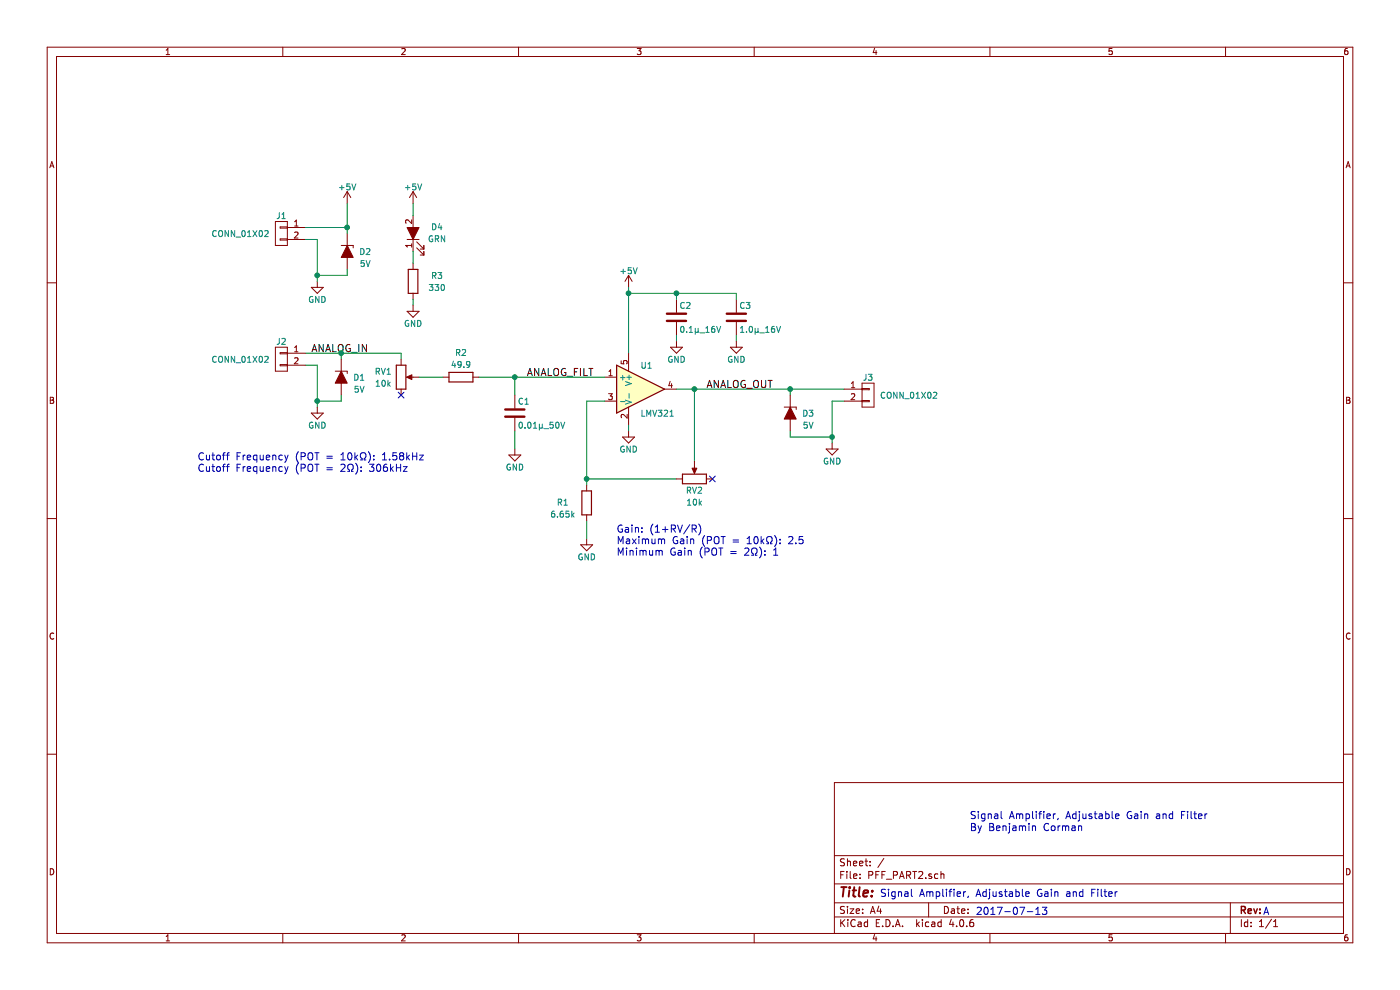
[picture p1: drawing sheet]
EESchema Schematic File Version 2
LIBS:power
LIBS:device
LIBS:transistors
LIBS:conn
LIBS:linear
LIBS:regul
LIBS:74xx
LIBS:cmos4000
LIBS:adc-dac
LIBS:memory
LIBS:xilinx
LIBS:microcontrollers
LIBS:dsp
LIBS:microchip
LIBS:analog_switches
LIBS:motorola
LIBS:texas
LIBS:intel
LIBS:audio
LIBS:interface
LIBS:digital-audio
LIBS:philips
LIBS:display
LIBS:cypress
LIBS:siliconi
LIBS:opto
LIBS:atmel
LIBS:contrib
LIBS:valves
LIBS:PFF_PART2-cache
EELAYER 25 0
EELAYER END
$Descr A4 11693 8268
encoding utf-8
Sheet 1 1
Title ""
Date ""
Rev ""
Comp ""
Comment1 ""
Comment2 ""
Comment3 ""
Comment4 ""
$EndDescr
$Comp
L GND #PWR01
U 1 1
P 2650 2350
F 0 "#PWR01" H 2650 2100 50  0001 C CNN
F 1 "GND" H 2650 2200 50  0000 C CNN
F 2 "" H 2650 2350 50  0001 C CNN
F 3 "" H 2650 2350 50  0001 C CNN
	1    2650 2350
	1    0    0    -1  
$EndComp
$Comp
L +5V #PWR02
U 1 1
P 2900 1700
F 0 "#PWR02" H 2900 1550 50  0001 C CNN
F 1 "+5V" H 2900 1840 50  0000 C CNN
F 2 "" H 2900 1700 50  0001 C CNN
F 3 "" H 2900 1700 50  0001 C CNN
	1    2900 1700
	1    0    0    -1  
$EndComp
$Comp
L CONN_01X02 J1
U 1 1
P 2350 1950
F 0 "J1" H 2350 2100 50  0000 C CNN
F 1 "CONN_01X02" H 2450 1950 50  0000 L CNN
F 2 "Pin_Headers:Pin_Header_Straight_1x02_Pitch2.54mm" H 2350 1950 50  0001 C CNN
F 3 "" H 2350 1950 50  0001 C CNN
F 4 "Harwin" H 2350 1950 60  0001 C CNN "Manufacturer"
F 5 "M20-9990245" H 2350 1950 60  0001 C CNN "Manufacturer P/N"
F 6 "Digi-Key" H 2350 1950 60  0001 C CNN "Vendor"
F 7 "952-2261-ND" H 2350 1950 60  0001 C CNN "Vendor P/N"
	1    2350 1950
	-1   0    0    -1  
$EndComp
$Comp
L GND #PWR03
U 1 1
P 2650 3400
F 0 "#PWR03" H 2650 3150 50  0001 C CNN
F 1 "GND" H 2650 3250 50  0000 C CNN
F 2 "" H 2650 3400 50  0001 C CNN
F 3 "" H 2650 3400 50  0001 C CNN
	1    2650 3400
	1    0    0    -1  
$EndComp
Text Label 2600 2950 0    60   ~ 0
ANALOG_IN
$Comp
L C C1
U 1 1
P 4300 3450
F 0 "C1" H 4325 3550 50  0000 L CNN
F 1 "0.01µ_50V" H 4325 3350 50  0000 L CNN
F 2 "Capacitors_SMD:C_0603" H 4338 3300 50  0001 C CNN
F 3 "" H 4300 3450 50  0001 C CNN
F 4 "Yageo" H 4300 3450 60  0001 C CNN "Manufacturer"
F 5 "CC0603KRX7R9BB103" H 4300 3450 60  0001 C CNN "Manufacturer P/N"
F 6 "Digi-Key" H 4300 3450 60  0001 C CNN "Vendor"
F 7 "311-1085-1-ND" H 4300 3450 60  0001 C CNN "Vendor P/N"
	1    4300 3450
	1    0    0    -1  
$EndComp
$Comp
L R R1
U 1 1
P 4900 4200
F 0 "R1" H 5100 4200 50  0000 C CNN
F 1 "6.65k" H 5100 4300 50  0000 C CNN
F 2 "Resistors_SMD:R_0603" V 4830 4200 50  0001 C CNN
F 3 "" H 4900 4200 50  0001 C CNN
F 4 "Yageo" H 4900 4200 60  0001 C CNN "Manufacturer"
F 5 "RC0603FR-076K65L" H 4900 4200 60  0001 C CNN "Manufacturer P/N"
F 6 "Digi-Key" H 4900 4200 60  0001 C CNN "Vendor"
F 7 "311-6.65KHRCT-ND" H 4900 4200 60  0001 C CNN "Vendor P/N"
	1    4900 4200
	-1   0    0    1   
$EndComp
$Comp
L POT RV1
U 1 1
P 3350 3150
F 0 "RV1" H 3200 3200 50  0000 C CNN
F 1 "10k" H 3200 3100 50  0000 C CNN
F 2 "Potentiometers:Potentiometer_Trimmer_Bourns_3339H_Horizontal" H 3350 3150 50  0001 C CNN
F 3 "" H 3350 3150 50  0001 C CNN
F 4 "Bourns" H 3350 3150 60  0001 C CNN "Manufacturer"
F 5 "3339H-1-103LF" H 3350 3150 60  0001 C CNN "Manufacturer P/N"
F 6 "Digi-Key" H 3350 3150 60  0001 C CNN "Vendor"
F 7 "3339H-103LF-ND" H 3350 3150 60  0001 C CNN "Vendor P/N"
	1    3350 3150
	1    0    0    -1  
$EndComp
$Comp
L GND #PWR04
U 1 1
P 4300 3750
F 0 "#PWR04" H 4300 3500 50  0001 C CNN
F 1 "GND" H 4300 3600 50  0000 C CNN
F 2 "" H 4300 3750 50  0001 C CNN
F 3 "" H 4300 3750 50  0001 C CNN
	1    4300 3750
	1    0    0    -1  
$EndComp
NoConn ~ 3350 3300
$Comp
L GND #PWR05
U 1 1
P 4900 4500
F 0 "#PWR05" H 4900 4250 50  0001 C CNN
F 1 "GND" H 4900 4350 50  0000 C CNN
F 2 "" H 4900 4500 50  0001 C CNN
F 3 "" H 4900 4500 50  0001 C CNN
	1    4900 4500
	1    0    0    -1  
$EndComp
$Comp
L LMV321 U1
U 1 1
P 5350 3250
F 0 "U1" H 5350 3450 50  0000 L CNN
F 1 "LMV321" H 5350 3050 50  0000 L CNN
F 2 "TO_SOT_Packages_SMD:SOT-23-5" H 5350 3375 50  0001 L CNN
F 3 "" H 5350 3250 50  0001 C CNN
F 4 "STMicroelectronics" H 5350 3250 60  0001 C CNN "Manufacturer"
F 5 "LMV321ILT" H 5350 3250 60  0001 C CNN "Manufacturer P/N"
F 6 "Digi-Key" H 5350 3250 60  0001 C CNN "Vendor"
F 7 "497-4941-1-ND" H 5350 3250 60  0001 C CNN "Vendor P/N"
	1    5350 3250
	1    0    0    -1  
$EndComp
$Comp
L +5V #PWR06
U 1 1
P 5250 2400
F 0 "#PWR06" H 5250 2250 50  0001 C CNN
F 1 "+5V" H 5250 2540 50  0000 C CNN
F 2 "" H 5250 2400 50  0001 C CNN
F 3 "" H 5250 2400 50  0001 C CNN
	1    5250 2400
	1    0    0    -1  
$EndComp
$Comp
L GND #PWR07
U 1 1
P 5250 3600
F 0 "#PWR07" H 5250 3350 50  0001 C CNN
F 1 "GND" H 5250 3450 50  0000 C CNN
F 2 "" H 5250 3600 50  0001 C CNN
F 3 "" H 5250 3600 50  0001 C CNN
	1    5250 3600
	1    0    0    -1  
$EndComp
Text Notes 1650 3950 0    60   ~ 0
Cutoff Frequency (POT = 10kΩ): 1.58kHz\nCutoff Frequency (POT = 2Ω): 306kHz
Text Notes 5150 4650 0    60   ~ 0
Gain: (1+RV/R)\nMaximum Gain (POT = 10kΩ): 2.5\nMinimum Gain (POT = 2Ω): 1
Text Label 4400 3150 0    60   ~ 0
ANALOG_FILT
$Comp
L C C2
U 1 1
P 5650 2650
F 0 "C2" H 5675 2750 50  0000 L CNN
F 1 "0.1µ_16V" H 5675 2550 50  0000 L CNN
F 2 "Capacitors_SMD:C_0603" H 5688 2500 50  0001 C CNN
F 3 "" H 5650 2650 50  0001 C CNN
F 4 "Yageo" H 5650 2650 60  0001 C CNN "Manufacturer"
F 5 "CC0603KRX7R7BB104" H 5650 2650 60  0001 C CNN "Manufacturer P/N"
F 6 "Digi-Key" H 5650 2650 60  0001 C CNN "Vendor"
F 7 "311-1088-1-ND" H 5650 2650 60  0001 C CNN "Vendor P/N"
	1    5650 2650
	1    0    0    -1  
$EndComp
$Comp
L C C3
U 1 1
P 6150 2650
F 0 "C3" H 6175 2750 50  0000 L CNN
F 1 "1.0µ_16V" H 6175 2550 50  0000 L CNN
F 2 "Capacitors_SMD:C_0603" H 6188 2500 50  0001 C CNN
F 3 "" H 6150 2650 50  0001 C CNN
F 4 "Yageo" H 6150 2650 60  0001 C CNN "Manufacturer"
F 5 "CC0603KRX7R7BB105" H 6150 2650 60  0001 C CNN "Manufacturer P/N"
F 6 "Digi-Key" H 6150 2650 60  0001 C CNN "Vendor"
F 7 "311-1446-1-ND" H 6150 2650 60  0001 C CNN "Vendor P/N"
	1    6150 2650
	1    0    0    -1  
$EndComp
$Comp
L GND #PWR08
U 1 1
P 5650 2850
F 0 "#PWR08" H 5650 2600 50  0001 C CNN
F 1 "GND" H 5650 2700 50  0000 C CNN
F 2 "" H 5650 2850 50  0001 C CNN
F 3 "" H 5650 2850 50  0001 C CNN
	1    5650 2850
	1    0    0    -1  
$EndComp
$Comp
L GND #PWR09
U 1 1
P 6150 2850
F 0 "#PWR09" H 6150 2600 50  0001 C CNN
F 1 "GND" H 6150 2700 50  0000 C CNN
F 2 "" H 6150 2850 50  0001 C CNN
F 3 "" H 6150 2850 50  0001 C CNN
	1    6150 2850
	1    0    0    -1  
$EndComp
$Comp
L GND #PWR010
U 1 1
P 6950 3700
F 0 "#PWR010" H 6950 3450 50  0001 C CNN
F 1 "GND" H 6950 3550 50  0000 C CNN
F 2 "" H 6950 3700 50  0001 C CNN
F 3 "" H 6950 3700 50  0001 C CNN
	1    6950 3700
	1    0    0    -1  
$EndComp
$Comp
L D_Zener_ALT D2
U 1 1
P 2900 2100
F 0 "D2" V 2900 2250 50  0000 C CNN
F 1 "5V" V 3000 2250 50  0000 C CNN
F 2 "Diodes_SMD:D_SOD-123F" H 2900 2100 50  0001 C CNN
F 3 "" H 2900 2100 50  0001 C CNN
F 4 "Littelfuse" H 2900 2100 60  0001 C CNN "Manufacturer"
F 5 "SMF5.0A" H 2900 2100 60  0001 C CNN "Manufacturer P/N"
F 6 "Digi-Key" H 2900 2100 60  0001 C CNN "Vendor"
F 7 "F5748CT-ND" H 2900 2100 60  0001 C CNN "Vendor P/N"
	1    2900 2100
	0    1    1    0   
$EndComp
Wire Wire Line
	2650 2000 2650 2350
Wire Wire Line
	2650 2000 2550 2000
Wire Wire Line
	2650 3050 2650 3400
Wire Wire Line
	2650 3050 2550 3050
Wire Wire Line
	2550 2950 3350 2950
Wire Wire Line
	3350 2950 3350 3000
Wire Wire Line
	4000 3150 5050 3150
Wire Wire Line
	4300 3150 4300 3300
Connection ~ 4300 3150
Wire Wire Line
	4300 3600 4300 3750
Wire Wire Line
	5650 3250 7050 3250
Wire Wire Line
	5800 3250 5800 3850
Wire Wire Line
	5650 4000 4900 4000
Wire Wire Line
	4900 3350 4900 4050
Wire Wire Line
	4900 3350 5050 3350
Connection ~ 4900 4000
Wire Wire Line
	4900 4500 4900 4350
Wire Wire Line
	5250 3600 5250 3550
Wire Wire Line
	5250 2400 5250 2950
Wire Wire Line
	5250 2450 6150 2450
Wire Wire Line
	6150 2450 6150 2500
Connection ~ 5250 2450
Wire Wire Line
	5650 2500 5650 2450
Connection ~ 5650 2450
Wire Wire Line
	5650 2800 5650 2850
Wire Wire Line
	6150 2800 6150 2850
Connection ~ 5800 3250
Wire Wire Line
	7050 3350 6950 3350
Wire Wire Line
	6950 3350 6950 3700
Wire Wire Line
	2900 2250 2900 2300
Wire Wire Line
	2900 2300 2650 2300
Connection ~ 2650 2300
Wire Wire Line
	2850 3000 2850 2950
Connection ~ 2850 2950
Wire Wire Line
	2850 3300 2850 3350
Wire Wire Line
	2850 3350 2650 3350
Connection ~ 2650 3350
Text Label 5900 3250 0    60   ~ 0
ANALOG_OUT
NoConn ~ 5950 4000
Wire Wire Line
	6600 3300 6600 3250
Connection ~ 6600 3250
Wire Wire Line
	6600 3600 6600 3650
Wire Wire Line
	6600 3650 6950 3650
Connection ~ 6950 3650
Wire Wire Line
	2900 1700 2900 1950
Wire Wire Line
	2900 1900 2550 1900
Connection ~ 2900 1900
Text Notes 7350 7500 0    60   ~ 0
Signal Amplifier, Adjustable Gain and Filter
Text Notes 8100 6850 0    60   ~ 0
Signal Amplifier, Adjustable Gain and Filter
Text Notes 8100 6950 0    60   ~ 0
By Benjamin Corman
Text Notes 10550 7650 0    60   ~ 0
A
Text Notes 8150 7650 0    60   ~ 0
2017-07-13
$Comp
L D_Zener_ALT D1
U 1 1
P 2850 3150
F 0 "D1" V 2850 3300 50  0000 C CNN
F 1 "5V" V 2950 3300 50  0000 C CNN
F 2 "Diodes_SMD:D_SOD-123F" H 2850 3150 50  0001 C CNN
F 3 "" H 2850 3150 50  0001 C CNN
F 4 "Littelfuse" H 2850 3150 60  0001 C CNN "Manufacturer"
F 5 "SMF5.0A" H 2850 3150 60  0001 C CNN "Manufacturer P/N"
F 6 "Digi-Key" H 2850 3150 60  0001 C CNN "Vendor"
F 7 "F5748CT-ND" H 2850 3150 60  0001 C CNN "Vendor P/N"
	1    2850 3150
	0    1    1    0   
$EndComp
$Comp
L D_Zener_ALT D3
U 1 1
P 6600 3450
F 0 "D3" V 6600 3600 50  0000 C CNN
F 1 "5V" V 6700 3600 50  0000 C CNN
F 2 "Diodes_SMD:D_SOD-123F" H 6600 3450 50  0001 C CNN
F 3 "" H 6600 3450 50  0001 C CNN
F 4 "Littelfuse" H 6600 3450 60  0001 C CNN "Manufacturer"
F 5 "SMF5.0A" H 6600 3450 60  0001 C CNN "Manufacturer P/N"
F 6 "Digi-Key" H 6600 3450 60  0001 C CNN "Vendor"
F 7 "F5748CT-ND" H 6600 3450 60  0001 C CNN "Vendor P/N"
	1    6600 3450
	0    1    1    0   
$EndComp
$Comp
L POT RV2
U 1 1
P 5800 4000
F 0 "RV2" V 5700 4000 50  0000 C CNN
F 1 "10k" V 5600 4000 50  0000 C CNN
F 2 "Potentiometers:Potentiometer_Trimmer_Bourns_3339H_Horizontal" H 5800 4000 50  0001 C CNN
F 3 "" H 5800 4000 50  0001 C CNN
F 4 "Bourns" H 5800 4000 60  0001 C CNN "Manufacturer"
F 5 "3339H-1-103LF" H 5800 4000 60  0001 C CNN "Manufacturer P/N"
F 6 "Digi-Key" H 5800 4000 60  0001 C CNN "Vendor"
F 7 "3339H-103LF-ND" H 5800 4000 60  0001 C CNN "Vendor P/N"
	1    5800 4000
	0    -1   -1   0   
$EndComp
$Comp
L CONN_01X02 J2
U 1 1
P 2350 3000
F 0 "J2" H 2350 3150 50  0000 C CNN
F 1 "CONN_01X02" H 2450 3000 50  0000 L CNN
F 2 "Pin_Headers:Pin_Header_Straight_1x02_Pitch2.54mm" H 2350 3000 50  0001 C CNN
F 3 "" H 2350 3000 50  0001 C CNN
F 4 "Harwin" H 2350 3000 60  0001 C CNN "Manufacturer"
F 5 "M20-9990245" H 2350 3000 60  0001 C CNN "Manufacturer P/N"
F 6 "Digi-Key" H 2350 3000 60  0001 C CNN "Vendor"
F 7 "952-2261-ND" H 2350 3000 60  0001 C CNN "Vendor P/N"
	1    2350 3000
	-1   0    0    -1  
$EndComp
$Comp
L CONN_01X02 J3
U 1 1
P 7250 3300
F 0 "J3" H 7250 3450 50  0000 C CNN
F 1 "CONN_01X02" H 7350 3300 50  0000 L CNN
F 2 "Pin_Headers:Pin_Header_Straight_1x02_Pitch2.54mm" H 7250 3300 50  0001 C CNN
F 3 "" H 7250 3300 50  0001 C CNN
F 4 "Harwin" H 7250 3300 60  0001 C CNN "Manufacturer"
F 5 "M20-9990245" H 7250 3300 60  0001 C CNN "Manufacturer P/N"
F 6 "Digi-Key" H 7250 3300 60  0001 C CNN "Vendor"
F 7 "952-2261-ND" H 7250 3300 60  0001 C CNN "Vendor P/N"
	1    7250 3300
	1    0    0    -1  
$EndComp
$Comp
L R R2
U 1 1
P 3850 3150
F 0 "R2" V 4050 3150 50  0000 C CNN
F 1 "49.9" V 3950 3150 50  0000 C CNN
F 2 "Resistors_SMD:R_0603" V 3780 3150 50  0001 C CNN
F 3 "" H 3850 3150 50  0001 C CNN
F 4 "Yageo" H 3850 3150 60  0001 C CNN "Manufacturer"
F 5 "RC0603FR-0749R9L" H 3850 3150 60  0001 C CNN "Manufacturer P/N"
F 6 "Digi-Key" H 3850 3150 60  0001 C CNN "Vendor"
F 7 "311-49.9HRCT-ND" H 3850 3150 60  0001 C CNN "Vendor P/N"
	1    3850 3150
	0    -1   -1   0   
$EndComp
Wire Wire Line
	3700 3150 3500 3150
$Comp
L LED_ALT D4
U 1 1
P 3450 1950
F 0 "D4" V 3500 1750 50  0000 C CNN
F 1 "GRN" V 3400 1750 50  0000 C CNN
F 2 "LEDs:LED_0603" H 3450 1950 50  0001 C CNN
F 3 "" H 3450 1950 50  0001 C CNN
F 4 "Rohm Semiconductor" H 3450 1950 60  0001 C CNN "Manufacturer"
F 5 "SML-D12M8WT86" H 3450 1950 60  0001 C CNN "Manufacturer P/N"
F 6 "Digi-Key" H 3450 1950 60  0001 C CNN "Vendor"
F 7 "511-1578-1-ND" H 3450 1950 60  0001 C CNN "Vendor P/N"
	1    3450 1950
	0    -1   -1   0   
$EndComp
$Comp
L +5V #PWR011
U 1 1
P 3450 1700
F 0 "#PWR011" H 3450 1550 50  0001 C CNN
F 1 "+5V" H 3450 1840 50  0000 C CNN
F 2 "" H 3450 1700 50  0001 C CNN
F 3 "" H 3450 1700 50  0001 C CNN
	1    3450 1700
	1    0    0    -1  
$EndComp
Wire Wire Line
	3450 1700 3450 1800
$Comp
L R R3
U 1 1
P 3450 2350
F 0 "R3" H 3650 2400 50  0000 C CNN
F 1 "330" H 3650 2300 50  0000 C CNN
F 2 "Resistors_SMD:R_0603" V 3380 2350 50  0001 C CNN
F 3 "" H 3450 2350 50  0001 C CNN
F 4 "Yageo" H 3450 2350 60  0001 C CNN "Manufacturer"
F 5 "RC0603FR-07330RL" H 3450 2350 60  0001 C CNN "Manufacturer P/N"
F 6 "Digi-Key" H 3450 2350 60  0001 C CNN "Vendor"
F 7 "311-330HRCT-ND" H 3450 2350 60  0001 C CNN "Vendor P/N"
	1    3450 2350
	1    0    0    -1  
$EndComp
$Comp
L GND #PWR012
U 1 1
P 3450 2550
F 0 "#PWR012" H 3450 2300 50  0001 C CNN
F 1 "GND" H 3450 2400 50  0000 C CNN
F 2 "" H 3450 2550 50  0001 C CNN
F 3 "" H 3450 2550 50  0001 C CNN
	1    3450 2550
	1    0    0    -1  
$EndComp
Wire Wire Line
	3450 2100 3450 2200
Wire Wire Line
	3450 2500 3450 2550
$EndSCHEMATC
